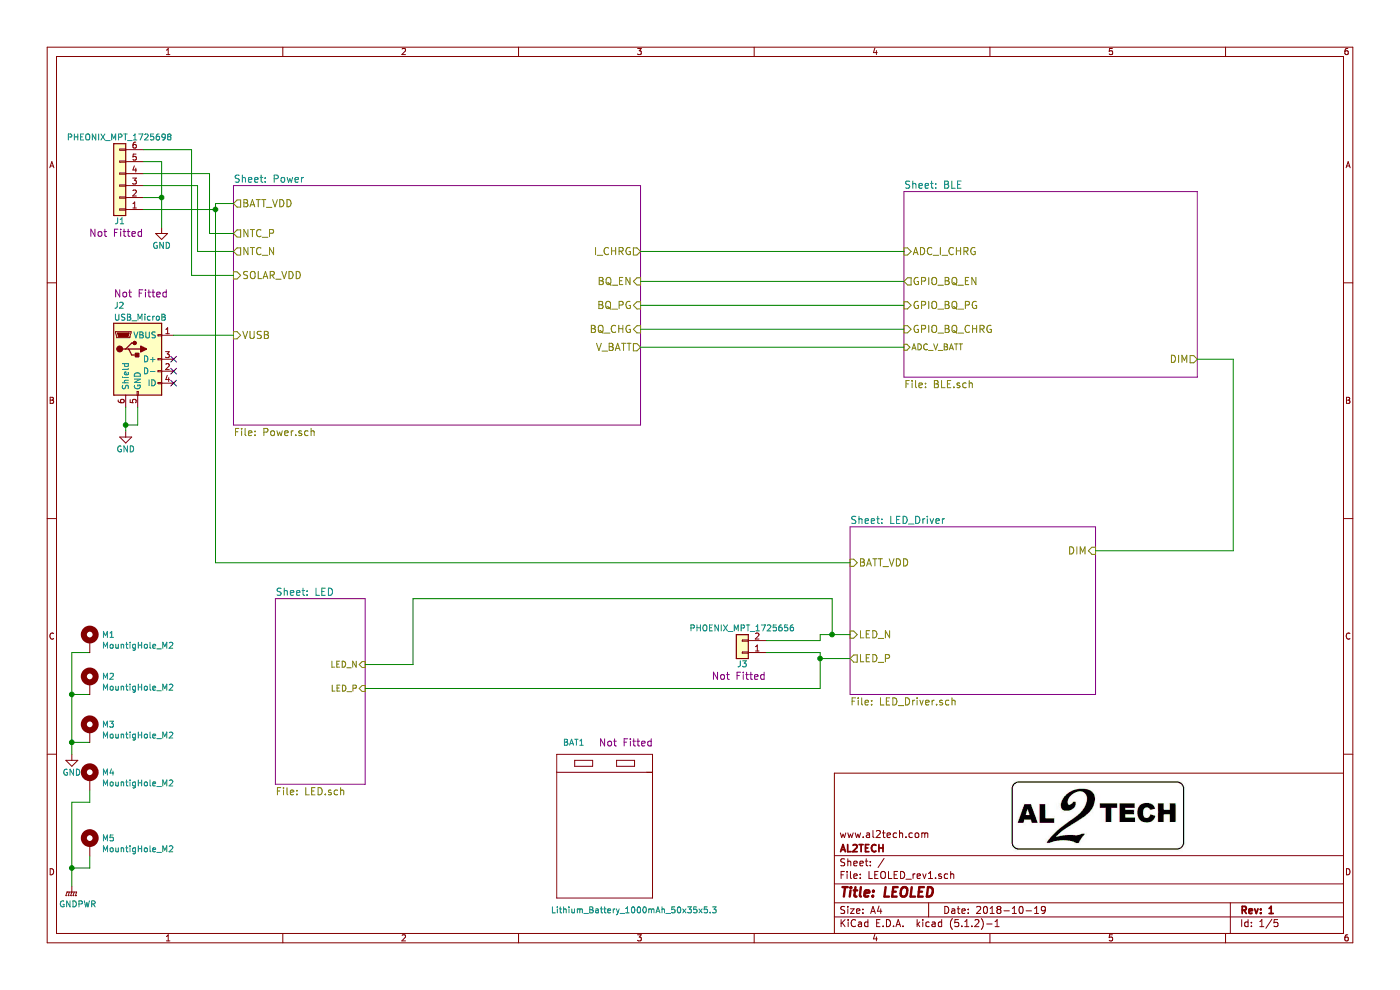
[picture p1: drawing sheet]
EESchema Schematic File Version 4
LIBS:LEOLED_rev1-cache
EELAYER 29 0
EELAYER END
$Descr A4 11693 8268
encoding utf-8
Sheet 1 5
Title "LEOLED"
Date "2018-10-19"
Rev "1"
Comp "AL2TECH"
Comment1 "www.al2tech.com"
Comment2 ""
Comment3 ""
Comment4 ""
$EndDescr
$Sheet
S 1950 1550 3400 2000
U 5AFAEAC8
F0 "Power" 60
F1 "Power.sch" 60
F2 "I_CHRG" O R 5350 2100 60 
F3 "BQ_EN" I R 5350 2350 60 
F4 "BQ_PG" I R 5350 2550 60 
F5 "BQ_CHG" I R 5350 2750 60 
F6 "SOLAR_VDD" I L 1950 2300 60 
F7 "VUSB" I L 1950 2800 60 
F8 "BATT_VDD" O L 1950 1700 60 
F9 "NTC_P" O L 1950 1950 60 
F10 "NTC_N" O L 1950 2100 60 
F11 "V_BATT" O R 5350 2900 60 
$EndSheet
$Comp
L LEOLED_rev1-rescue:USB_MicroB-USB_connector-LEOLED_rev1-rescue-LEOLED_rev1-rescue J2
U 1 1
P 1150 3000
F 0 "J2" H 950 3450 50  0000 L CNN
F 1 "USB_MicroB" H 950 3350 50  0000 L CNN
F 2 "USB_connector:USB_Micro-B_Molex-105017-0001" H 1175 3200 60  0001 L CNN
F 3 "https://www.molex.com/pdm_docs/sd/1050170001_sd.pdf" H 1175 3300 60  0001 L CNN
F 4 "NA" H 1175 3400 60  0001 L CNN "Rating"
F 5 "NA" H 1175 3500 60  0001 L CNN "Tolerance"
F 6 "Molex" H 1175 3600 60  0001 L CNN "Manufacturer"
F 7 "1050170001" H 1175 3700 60  0001 L CNN "Manufacturer PN"
F 8 "Digy-Key" H 1175 3800 60  0001 L CNN "Supplier"
F 9 "WM1399CT-ND" H 1175 3900 60  0001 L CNN "Supplier PN"
F 10 "https://www.digikey.com/product-detail/en/molex-llc/1050170001/WM1399CT-ND/2350885" H 1175 4000 60  0001 L CNN "Supplier Link"
F 11 "USB - micro B USB 2.0 Receptacle Connector 5 Position Surface Mount, Right Angle; Through Hole" H 1175 4100 60  0001 L CNN "Description"
F 12 "Not Fitted" H 950 3550 60  0000 L CNN "Assembly Option"
	1    1150 3000
	1    0    0    -1  
$EndComp
$Comp
L LEOLED_rev1-rescue:GND-power-LEOLED_rev1-rescue-LEOLED_rev1-rescue #PWR01
U 1 1
P 1050 3600
F 0 "#PWR01" H 1050 3350 50  0001 C CNN
F 1 "GND" H 1050 3450 50  0000 C CNN
F 2 "" H 1050 3600 50  0001 C CNN
F 3 "" H 1050 3600 50  0001 C CNN
	1    1050 3600
	1    0    0    -1  
$EndComp
NoConn ~ 1450 3200
NoConn ~ 1450 3100
NoConn ~ 1450 3000
$Sheet
S 7550 1600 2450 1550
U 5AFCA20B
F0 "BLE" 60
F1 "BLE.sch" 60
F2 "GPIO_BQ_EN" O L 7550 2350 60 
F3 "GPIO_BQ_PG" I L 7550 2550 60 
F4 "GPIO_BQ_CHRG" I L 7550 2750 60 
F5 "ADC_I_CHRG" I L 7550 2100 60 
F6 "DIM" O R 10000 3000 60 
F7 "ADC_V_BATT" I L 7550 2900 50 
$EndSheet
$Comp
L LEOLED_rev1-rescue:PHEONIX_MPT_1725698-Connector_Terminal_Blocks-LEOLED_rev1-rescue-LEOLED_rev1-rescue J1
U 1 1
P 1000 1550
F 0 "J1" H 1000 1850 50  0000 C CNN
F 1 "PHEONIX_MPT_1725698" H 1000 1150 50  0000 C CNN
F 2 "Connector_Terminal_Blocks:TerminalBlock_Pheonix_MPT-2.54mm_6pol" H 1025 1750 60  0001 L CNN
F 3 "https://media.digikey.com/pdf/Data%20Sheets/Phoenix%20Contact%20PDFs/1725698.pdf" H 1025 1850 60  0001 L CNN
F 4 "125V, 6A" H 1025 1950 60  0001 L CNN "Rating"
F 5 "NA" H 1025 2050 60  0001 L CNN "Tolerance"
F 6 "Phoenix Contact" H 1025 2150 60  0001 L CNN "Manufacturer"
F 7 "1725698" H 1025 2250 60  0001 L CNN "Manufacturer PN"
F 8 "Digy-Key" H 1025 2350 60  0001 L CNN "Supplier"
F 9 "277-1277-ND" H 1025 2450 60  0001 L CNN "Supplier PN"
F 10 "https://www.digikey.com/product-detail/en/phoenix-contact/1725698/277-1277-ND/267466" H 1025 2550 60  0001 L CNN "Supplier Link"
F 11 "6 Position Wire to Board Terminal Block Horizontal with Board 0.100 (2.54mm) Through Hole" H 1025 2650 60  0001 L CNN "Description"
F 12 "Not Fitted" H 800 1950 60  0000 L CNN "Assembly Option"
	1    1000 1550
	-1   0    0    1   
$EndComp
$Comp
L LEOLED_rev1-rescue:GND-power-LEOLED_rev1-rescue-LEOLED_rev1-rescue #PWR02
U 1 1
P 1350 1900
F 0 "#PWR02" H 1350 1650 50  0001 C CNN
F 1 "GND" H 1350 1750 50  0000 C CNN
F 2 "" H 1350 1900 50  0001 C CNN
F 3 "" H 1350 1900 50  0001 C CNN
	1    1350 1900
	1    0    0    -1  
$EndComp
$Sheet
S 2300 5000 750  1550
U 5B040FB0
F0 "LED" 60
F1 "LED.sch" 60
F2 "LED_P" I R 3050 5750 50 
F3 "LED_N" I R 3050 5550 50 
$EndSheet
$Sheet
S 7100 4400 2050 1400
U 5B0452BC
F0 "LED_Driver" 60
F1 "LED_Driver.sch" 60
F2 "DIM" I R 9150 4600 60 
F3 "BATT_VDD" I L 7100 4700 60 
F4 "LED_P" O L 7100 5500 60 
F5 "LED_N" I L 7100 5300 60 
$EndSheet
$Comp
L LEOLED_rev1-rescue:PHOENIX_MPT_1725656-Connector_Terminal_Blocks-LEOLED_rev1-rescue-LEOLED_rev1-rescue J3
U 1 1
P 6200 5450
F 0 "J3" H 6200 5550 50  0000 C CNN
F 1 "PHOENIX_MPT_1725656" H 6200 5250 50  0000 C CNN
F 2 "Connector_Terminal_Blocks:TerminalBlock_Pheonix_MPT-2.54mm_2pol" H 6225 5650 60  0001 L CNN
F 3 "https://media.digikey.com/pdf/Data%20Sheets/Phoenix%20Contact%20PDFs/1725656.pdf" H 6225 5750 60  0001 L CNN
F 4 "6A, 125V" H 6225 5850 60  0001 L CNN "Rating"
F 5 "NA" H 6225 5950 60  0001 L CNN "Tolerance"
F 6 "Phoenix Contact" H 6225 6050 60  0001 L CNN "Manufacturer"
F 7 "1725656" H 6225 6150 60  0001 L CNN "Manufacturer PN"
F 8 "Digy-Key" H 6225 6250 60  0001 L CNN "Supplier"
F 9 "277-1273-ND" H 6225 6350 60  0001 L CNN "Supplier PN"
F 10 "https://www.digikey.com/product-detail/en/phoenix-contact/1725656/277-1273-ND/267462" H 6225 6450 60  0001 L CNN "Supplier Link"
F 11 "2 Position Wire to Board Terminal Block Horizontal with Board 0.100 (2.54mm) Through Hole" H 6225 6550 60  0001 L CNN "Description"
F 12 "Not Fitted" H 6000 5650 60  0000 L CNN "Assembly Option"
	1    6200 5450
	-1   0    0    1   
$EndComp
Wire Wire Line
	1050 3400 1050 3550
Wire Wire Line
	1050 3550 1150 3550
Wire Wire Line
	1150 3550 1150 3400
Connection ~ 1050 3550
Wire Wire Line
	1450 2800 1950 2800
Wire Wire Line
	1950 1700 1800 1700
Wire Wire Line
	1200 1650 1350 1650
Wire Wire Line
	1350 1350 1350 1650
Wire Wire Line
	1200 1350 1350 1350
Connection ~ 1350 1650
Wire Wire Line
	1200 1450 1750 1450
Wire Wire Line
	1200 1550 1650 1550
Wire Wire Line
	1750 1450 1750 1950
Wire Wire Line
	1750 1950 1950 1950
Wire Wire Line
	1650 1550 1650 2100
Wire Wire Line
	1650 2100 1950 2100
Wire Wire Line
	1600 1250 1600 2300
Wire Wire Line
	1600 2300 1950 2300
Wire Wire Line
	5350 2100 7550 2100
Wire Wire Line
	5350 2350 7550 2350
Wire Wire Line
	5350 2550 7550 2550
Wire Wire Line
	5350 2750 7550 2750
Wire Wire Line
	10000 3000 10300 3000
Wire Wire Line
	10300 3000 10300 4600
Wire Wire Line
	10300 4600 9150 4600
Wire Wire Line
	1800 4700 7100 4700
Wire Wire Line
	6400 5350 6850 5350
Wire Wire Line
	6850 5350 6850 5300
Wire Wire Line
	1800 1700 1800 1750
Wire Wire Line
	1600 1250 1200 1250
Wire Wire Line
	1200 1750 1800 1750
Connection ~ 1800 1750
Wire Wire Line
	6850 5500 6850 5450
Wire Wire Line
	6850 5450 6400 5450
Wire Wire Line
	1050 3550 1050 3600
Wire Wire Line
	1350 1650 1350 1900
Wire Wire Line
	1800 1750 1800 4700
Wire Wire Line
	6950 5300 6950 5000
Wire Wire Line
	6950 5000 3450 5000
Wire Wire Line
	3450 5000 3450 5550
Wire Wire Line
	3450 5550 3050 5550
Wire Wire Line
	6850 5300 6950 5300
Connection ~ 6950 5300
Wire Wire Line
	6950 5300 7100 5300
Wire Wire Line
	3050 5750 6850 5750
Wire Wire Line
	6850 5750 6850 5500
Connection ~ 6850 5500
Wire Wire Line
	6850 5500 7100 5500
$Comp
L LEOLED_rev1-rescue:GND-power-LEOLED_rev1-rescue-LEOLED_rev1-rescue #PWR038
U 1 1
P 600 6300
F 0 "#PWR038" H 600 6050 50  0001 C CNN
F 1 "GND" H 600 6150 50  0000 C CNN
F 2 "" H 600 6300 50  0001 C CNN
F 3 "" H 600 6300 50  0001 C CNN
	1    600  6300
	1    0    0    -1  
$EndComp
Wire Wire Line
	750  6600 750  6700
Wire Wire Line
	750  6700 600  6700
Wire Wire Line
	600  6200 750  6200
Wire Wire Line
	600  6200 600  5800
Wire Wire Line
	600  5800 750  5800
Wire Wire Line
	750  5450 600  5450
Wire Wire Line
	600  5450 600  5800
Connection ~ 600  5800
$Comp
L LEOLED_rev1-rescue:MountigHole_M2-Mechanical-LEOLED_rev1-rescue-LEOLED_rev1-rescue M1
U 1 1
P 750 5350
F 0 "M1" H 850 5401 50  0000 L CNN
F 1 "MountigHole_M2" H 850 5310 50  0000 L CNN
F 2 "Mechanical:MountingHole_2.2mm_M2_ISO7380_Pad" H 775 5550 60  0001 L CNN
F 3 "NA" H 775 5650 60  0001 L CNN
F 4 "NA" H 775 5750 60  0001 L CNN "Rating"
F 5 "NA" H 775 5850 60  0001 L CNN "Tolerance"
F 6 "NA" H 775 5950 60  0001 L CNN "Manufacturer"
F 7 "NA" H 775 6050 60  0001 L CNN "Manufacturer PN"
F 8 "" H 775 6150 60  0001 L CNN "Supplier"
F 9 "NA" H 775 6250 60  0001 L CNN "Supplier PN"
F 10 "NA" H 775 6350 60  0001 L CNN "Supplier Link"
F 11 "NA" H 775 6450 60  0001 L CNN "Description"
F 12 "Not Fitted" H 775 6550 60  0001 L CNN "Assembly Option"
	1    750  5350
	1    0    0    -1  
$EndComp
$Comp
L LEOLED_rev1-rescue:MountigHole_M2-Mechanical-LEOLED_rev1-rescue-LEOLED_rev1-rescue M2
U 1 1
P 750 5700
F 0 "M2" H 850 5751 50  0000 L CNN
F 1 "MountigHole_M2" H 850 5660 50  0000 L CNN
F 2 "Mechanical:MountingHole_2.2mm_M2_ISO7380_Pad" H 775 5900 60  0001 L CNN
F 3 "NA" H 775 6000 60  0001 L CNN
F 4 "NA" H 775 6100 60  0001 L CNN "Rating"
F 5 "NA" H 775 6200 60  0001 L CNN "Tolerance"
F 6 "NA" H 775 6300 60  0001 L CNN "Manufacturer"
F 7 "NA" H 775 6400 60  0001 L CNN "Manufacturer PN"
F 8 "" H 775 6500 60  0001 L CNN "Supplier"
F 9 "NA" H 775 6600 60  0001 L CNN "Supplier PN"
F 10 "NA" H 775 6700 60  0001 L CNN "Supplier Link"
F 11 "NA" H 775 6800 60  0001 L CNN "Description"
F 12 "Not Fitted" H 775 6900 60  0001 L CNN "Assembly Option"
	1    750  5700
	1    0    0    -1  
$EndComp
$Comp
L LEOLED_rev1-rescue:MountigHole_M2-Mechanical-LEOLED_rev1-rescue-LEOLED_rev1-rescue M3
U 1 1
P 750 6100
F 0 "M3" H 850 6151 50  0000 L CNN
F 1 "MountigHole_M2" H 850 6060 50  0000 L CNN
F 2 "Mechanical:MountingHole_2.2mm_M2_ISO7380_Pad" H 775 6300 60  0001 L CNN
F 3 "NA" H 775 6400 60  0001 L CNN
F 4 "NA" H 775 6500 60  0001 L CNN "Rating"
F 5 "NA" H 775 6600 60  0001 L CNN "Tolerance"
F 6 "NA" H 775 6700 60  0001 L CNN "Manufacturer"
F 7 "NA" H 775 6800 60  0001 L CNN "Manufacturer PN"
F 8 "" H 775 6900 60  0001 L CNN "Supplier"
F 9 "NA" H 775 7000 60  0001 L CNN "Supplier PN"
F 10 "NA" H 775 7100 60  0001 L CNN "Supplier Link"
F 11 "NA" H 775 7200 60  0001 L CNN "Description"
F 12 "Not Fitted" H 775 7300 60  0001 L CNN "Assembly Option"
	1    750  6100
	1    0    0    -1  
$EndComp
$Comp
L LEOLED_rev1-rescue:MountigHole_M2-Mechanical-LEOLED_rev1-rescue-LEOLED_rev1-rescue M4
U 1 1
P 750 6500
F 0 "M4" H 850 6551 50  0000 L CNN
F 1 "MountigHole_M2" H 850 6460 50  0000 L CNN
F 2 "Mechanical:MountingHole_2.2mm_M2_ISO7380_Pad" H 775 6700 60  0001 L CNN
F 3 "NA" H 775 6800 60  0001 L CNN
F 4 "NA" H 775 6900 60  0001 L CNN "Rating"
F 5 "NA" H 775 7000 60  0001 L CNN "Tolerance"
F 6 "NA" H 775 7100 60  0001 L CNN "Manufacturer"
F 7 "NA" H 775 7200 60  0001 L CNN "Manufacturer PN"
F 8 "" H 775 7300 60  0001 L CNN "Supplier"
F 9 "NA" H 775 7400 60  0001 L CNN "Supplier PN"
F 10 "NA" H 775 7500 60  0001 L CNN "Supplier Link"
F 11 "NA" H 775 7600 60  0001 L CNN "Description"
F 12 "Not Fitted" H 775 7700 60  0001 L CNN "Assembly Option"
	1    750  6500
	1    0    0    -1  
$EndComp
$Comp
L LEOLED_rev1-rescue:MountigHole_M2-Mechanical-LEOLED_rev1-rescue-LEOLED_rev1-rescue M5
U 1 1
P 750 7050
F 0 "M5" H 850 7101 50  0000 L CNN
F 1 "MountigHole_M2" H 850 7010 50  0000 L CNN
F 2 "Mechanical:MountingHole_2.2mm_M2_ISO7380_Pad" H 775 7250 60  0001 L CNN
F 3 "NA" H 775 7350 60  0001 L CNN
F 4 "NA" H 775 7450 60  0001 L CNN "Rating"
F 5 "NA" H 775 7550 60  0001 L CNN "Tolerance"
F 6 "NA" H 775 7650 60  0001 L CNN "Manufacturer"
F 7 "NA" H 775 7750 60  0001 L CNN "Manufacturer PN"
F 8 "" H 775 7850 60  0001 L CNN "Supplier"
F 9 "NA" H 775 7950 60  0001 L CNN "Supplier PN"
F 10 "NA" H 775 8050 60  0001 L CNN "Supplier Link"
F 11 "NA" H 775 8150 60  0001 L CNN "Description"
F 12 "Not Fitted" H 775 8250 60  0001 L CNN "Assembly Option"
	1    750  7050
	1    0    0    -1  
$EndComp
Wire Wire Line
	600  6700 600  7250
Wire Wire Line
	750  7150 750  7250
Wire Wire Line
	750  7250 600  7250
Connection ~ 600  7250
Wire Wire Line
	600  6200 600  6300
Connection ~ 600  6200
$Comp
L LEOLED_rev1-rescue:GNDPWR-power-LEOLED_rev1-rescue-LEOLED_rev1-rescue #PWR0101
U 1 1
P 600 7400
F 0 "#PWR0101" H 600 7200 50  0001 C CNN
F 1 "GNDPWR" H 650 7250 50  0000 C CNN
F 2 "" H 600 7350 50  0001 C CNN
F 3 "" H 600 7350 50  0001 C CNN
	1    600  7400
	1    0    0    -1  
$EndComp
Wire Wire Line
	600  7250 600  7400
$Comp
L LEOLED_rev1-rescue:Lithium_Battery_1000mAh_50x35x5.3-Battery-LEOLED_rev1-rescue-LEOLED_rev1-rescue BAT1
U 1 1
P 5050 6900
F 0 "BAT1" H 4700 7600 50  0000 L CNN
F 1 "Lithium_Battery_1000mAh_50x35x5.3" H 4600 6200 50  0000 L CNN
F 2 "Battery:Lithium_battery_50x30x5.3" H 5075 7100 60  0001 L CNN
F 3 "" H 5075 7200 60  0001 L CNN
F 4 "1000mAh, 3.7V" H 5075 7300 60  0001 L CNN "Rating"
F 5 "NA" H 5075 7400 60  0001 L CNN "Tolerance"
F 6 "HEXUNBABA" H 5075 7500 60  0001 L CNN "Manufacturer"
F 7 "523450" H 5075 7600 60  0001 L CNN "Manufacturer PN"
F 8 "Aliexpress" H 5075 7700 60  0001 L CNN "Supplier"
F 9 "NA" H 5075 7800 60  0001 L CNN "Supplier PN"
F 10 "NA" H 5075 7900 60  0001 L CNN "Supplier Link"
F 11 "1 cell lithyum battery 1000mAh" H 5075 8000 60  0001 L CNN "Description"
F 12 "Not Fitted" H 5000 7600 60  0000 L CNN "Assembly Option"
	1    5050 6900
	1    0    0    -1  
$EndComp
Wire Wire Line
	7550 2900 5350 2900
$EndSCHEMATC
